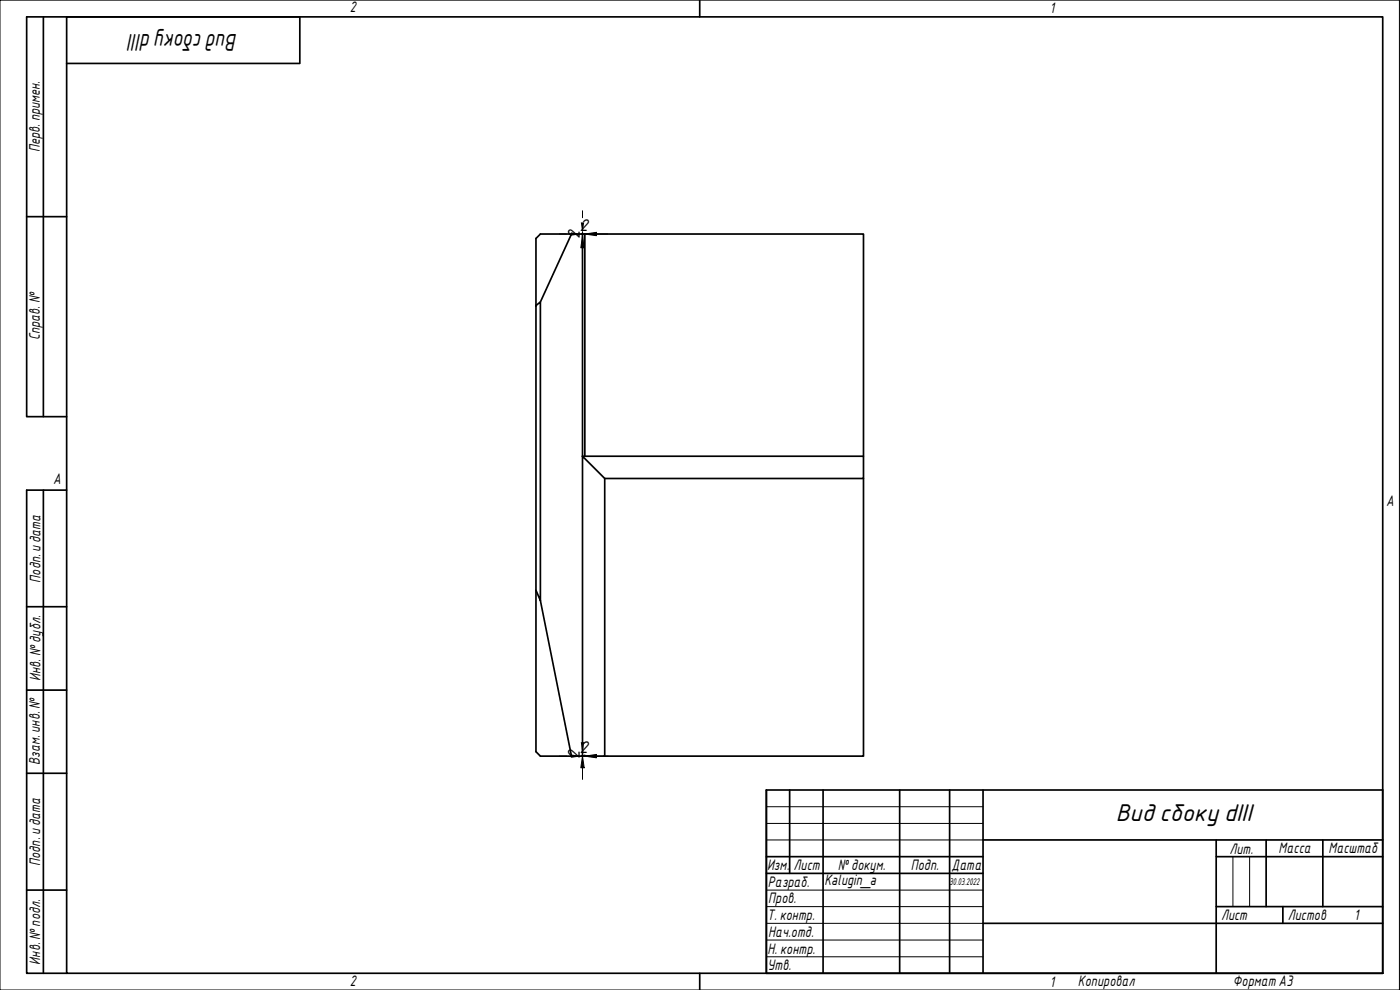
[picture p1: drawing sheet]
<svg xmlns="http://www.w3.org/2000/svg" width="420mm" height="297mm" viewBox="0 0 420 297" stroke-linecap="round" stroke-linejoin="round" font-family="sans-serif">
<path d="M171.5 70.2h3.3v66.7M174.8 70.2h.7v66.7M175.5 70.2h83.6v66.7M160.8 91.7l1.4-1.1v89.6l-1.4-3.1zM162.2 90.6l9.3-20.4h-9.3l-1.4 1.4v20.1M174.8 136.9l6.7 6.7v83.3h-6.7zM174.8 136.9h84.3v6.7h-77.6M259.1 143.6v83.3h-77.6M160.8 177.1v48.4l1.4 1.4h9.3l-9.3-46.7M171.5 226.9h3.3" fill="none" stroke="#000" stroke-width=".51"/>
<path d="M20 5.1h395v286.9h-395zM210 0v5.1M210 292v5" fill="none" stroke="#000" stroke-width=".51"/>
<path d="M0 0h420v297h-420z" fill="none" stroke="#000" stroke-width=".3"/>
<g fill="none" stroke="#000" stroke-width=".51">
<path d="M230 237h185v55h-185zM237 237v25.1M247 237v55M270 237v55M285 237v55M295 237v55M230 257h65M295 252h120M365 257h50M365 252v40M380 252v20M397 252v20"/>
<path d="M230 262.1h65M295 277h120M365 272h50M385 272v5"/>
</g>
<path d="M230 242h65M230 247.1h65M230 252h65M370 257v15M375 257v15M230 267.1h65M230 272h65M230 277h65M230 282.1h65M230 287.1h65" fill="none" stroke="#000" stroke-width=".3"/>
<path d="M13 5.1v119.9M20 19h70v-13.9h-82v119.9h12M8 65h12M13 147.1v144.9M20 147.1h-12v144.9h12M8 182h12M8 207.1h12M8 232h12M8 267.1h12" fill="none" stroke="#000" stroke-width=".51"/>
<g fill="#000">
<path d="M171.3 69.7l3.5 .5-3.5 .5z" fill-rule="evenodd"/>
<path d="M174.3 66.7h1l-.5 3.5z" fill-rule="evenodd"/>
<path d="M174.8 70.9l.5 3.4h-1z" fill-rule="evenodd"/>
<path d="M175.5 70.2l3.5-.5v1z" fill-rule="evenodd"/>
<path d="M171.3 226.4l3.5 .5-3.5 .5z" fill-rule="evenodd"/>
<path d="M174.3 222.7h1l-.5 3.5z" fill-rule="evenodd"/>
<path d="M174.8 226.9l.5 3.5h-1z" fill-rule="evenodd"/>
<path d="M175.5 226.9l3.5-.5v1z" fill-rule="evenodd"/>
</g>
<g fill="none" stroke="#000" stroke-width=".3">
<path d="M167.8 70.2h2.2M174.8 69.8v2M174.8 70.2h7.7M174.8 70.9h.1M174.8 70.9l.5 3.4h-1zM174.8 63.2v2.1M174.8 70.1v7.8M174.9 69.8l-.1 .4h-.4M175.5 70.2l3.5-.5v1zM175.5 70.1v.1M176.5 70.2l-2.1 .1M174.8 219.2v2.8"/>
<path d="M167.8 226.9h2.2M174.4 226.8l.4 .1M174.8 226.9l.5 3.5h-1zM174.8 226.5v.4M174.8 226.5v.4h.7v-.4M174.8 226.5v7.4M175.5 226.9l3.5-.5v1zM175.5 226.9h7M176.5 226.9h-2.1"/>
</g>
<g font-size="7">
<text x="71.2" y="10.3" transform="rotate(180 71.2 10.3)">ВидсбокуdIII</text>
<text x="334.9" y="246.2">Видсбоку dIII</text>
</g>
<g font-size="4.9">
<text x="173.9" y="69.3">2</text>
<text x="174" y="71.8" transform="rotate(-90 174 71.8)">2</text>
<text x="173.9" y="226">2</text>
<text x="174" y="227.8" transform="rotate(-90 174 227.8)">2</text>
</g>
<g font-size="4.4">
<text x="105" y="3.7">2</text>
<text x="315" y="3.8">1</text>
<text x="11.9" y="45.6" transform="rotate(-90 11.9 45.6)">Перв. примен.</text>
<text x="12" y="102.2" transform="rotate(-90 12 102.2)">Справ. №</text>
<text x="16" y="145.2">A</text>
<text x="416" y="151.7">A</text>
<text x="12.2" y="174.8" transform="rotate(-90 12.2 174.8)">Подп. идата</text>
<text x="12.2" y="204.3" transform="rotate(-90 12.2 204.3)">Инв. №дубл.</text>
<text x="12" y="229.5" transform="rotate(-90 12 229.5)">Взам. инв. №</text>
<text x="369" y="256.1">Лит.</text>
<text x="383.7" y="256.1">Масса</text>
<text x="398.7" y="256.1">Масштаб</text>
<text x="12.1" y="259.8" transform="rotate(-90 12.1 259.8)">Подп. идата</text>
<text x="230.2" y="261.1">Изм.</text>
<text x="238.2" y="261.1">Лист</text>
<text x="251.5" y="261">№докум.</text>
<text x="273.4" y="261.2">Подп.</text>
<text x="285.6" y="261.2">Дата</text>
<text x="230.4" y="266.1">Разраб.</text>
<text x="247.4" y="265.7">Kalugin_a</text>
<text x="230.6" y="271.1">Пров.</text>
<text x="230.3" y="276.1">Т. контр.</text>
<text x="230.5" y="281.1">Нач.отд.</text>
<text x="366.5" y="276.1">Лист</text>
<text x="386.5" y="276.1">Листов</text>
<text x="406.4" y="276">1</text>
<text x="230.4" y="286.1">Н. контр.</text>
<text x="12.1" y="289.4" transform="rotate(-90 12.1 289.4)">Инв. №подл.</text>
<text x="230.3" y="291.1">Утв.</text>
<text x="105" y="295.9">2</text>
<text x="315" y="296.1">1</text>
<text x="323.5" y="295.8">Копировал</text>
<text x="370" y="295.8">Формат А3</text>
</g>
<text font-size="2.8" x="285" y="265.5">30.03.2022</text>
</svg>
